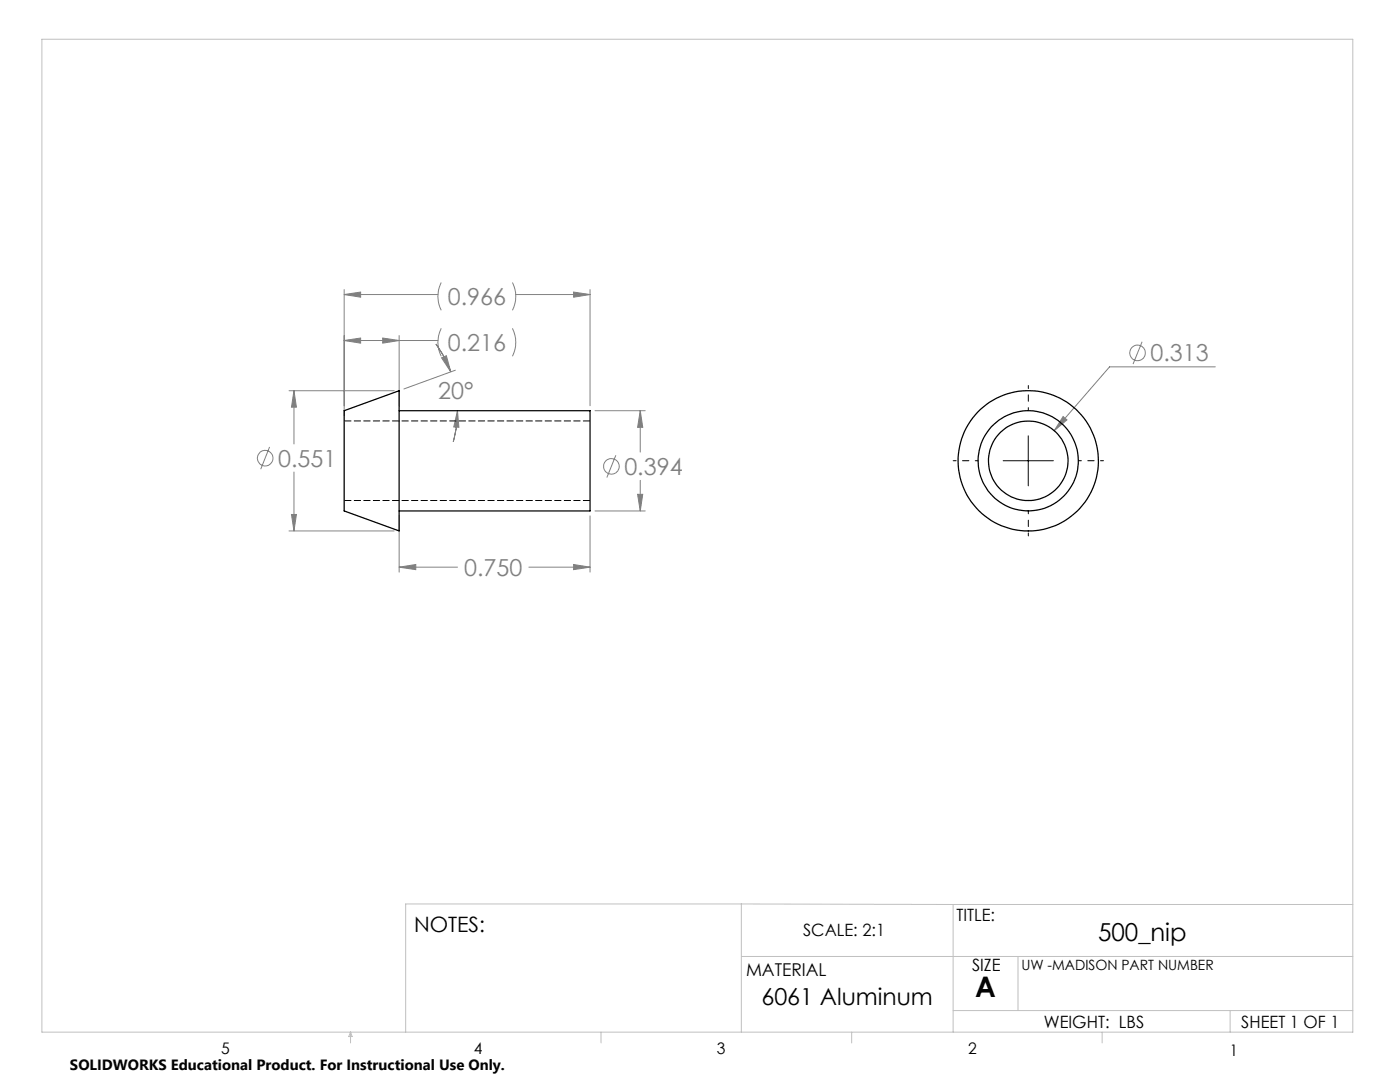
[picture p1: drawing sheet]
<svg xmlns="http://www.w3.org/2000/svg" width="279mm" height="216mm" viewBox="0 0 279 216" stroke-linecap="round" stroke-linejoin="round" font-family="sans-serif">
<g fill="none" stroke="#c0c0c0" stroke-width=".2">
<path d="M8.4 7.8h261.6v198.2h-261.6zM148 180.4v25.6M148 180.4h-67v25.6M148 190.9h122M148 180.4l42.2 .1M190.2 180.5v25.5M190.2 180.5h79.8M203.2 190.9v10.7M70 206v2.1M70 206l.3 .8h-.7zM119.9 206v2.1M170 206v2.1"/>
<path d="M190.2 201.6h79.8M220 206v2.1M245.5 201.6v4.4"/>
</g>
<g fill="none" stroke="#808080" stroke-width=".2">
<path d="M68.7 58.8l3.3-.5v1zM68.7 57.8v25.2M68.7 58.8h18.7M88.1 56.4a6.1 6.1 0 0 0 0 5.5M102.3 56.4a6.1 6.1 0 0 1 0 5.5M102.9 58.8h14.9M114.5 58.3l3.3 .5-3.3 .5zM117.8 57.8v23.2M57.7 78h21M58.7 78l.5 3.2h-1zM58.7 78v10.6M68.7 67.9l3.3-.4v1z"/>
<path d="M68.7 67.9h18.7M76.4 67.5l3.3 .4-3.3 .6zM79.7 67v14M87 68.7a22 22 0 0 1 3 5.5M88.1 65.5a6.1 6.1 0 0 0 0 5.6M88.1 71.4l1-.4 .9 3.2zM90.9 73.9l-10.3 3.7M102.3 65.5a6.1 6.1 0 0 1 0 5.6M227.9 68.2l-1.8 4.4M242.5 73.2h-21.1l-11 12.7M53.8 89.2l-1.8 4.4M58.7 94.2v11.7"/>
<path d="M91.3 82l.3 3.3-1-.1zM91.3 82a24.1 24.1 0 0 1-.8 6.2M118.7 82h10.1M122.9 90.8l-1.8 4.5M127.2 98.6h1.1l-.5 3.4zM127.8 82l.5 3.3h-1.1zM127.8 82v8.2M127.8 95.8v6.2M212.2 83.1l.7 .7-2.5 2.1zM57.7 105.9h21M58.2 102.7h1l-.5 3.2zM79.7 113.2l3.3-.6v1.1z"/>
<path d="M79.7 102.9v11.3M79.7 113.2h11.6M105.6 113.2h12.2M114.5 112.6l3.3 .6-3.3 .5zM117.8 102.9v11.3M118.7 102h10.1"/>
<circle cx="227" cy="70.4" r="1.56"/>
<circle cx="52.9" cy="91.4" r="1.56"/>
<circle cx="122" cy="93.1" r="1.55"/>
</g>
<path d="M195.2 91.9h-5M205.2 81.9v-5M215.2 91.9h5M205.2 101.9v5" fill="none" stroke="#000" stroke-width=".2" stroke-dasharray="15.2 1.3 1.3 1.3" stroke-dashoffset="14.6"/>
<path d="M200.2 91.9h10M205.2 87v9.9" fill="none" stroke="#000" stroke-width=".2"/>
<path d="M212.2 83.1l-1.8 2.8 2.5-2.1zM58.2 102.7h1l-.5 3.2zM58.7 78l.5 3.2h-1zM127.2 98.6h1.1l-.5 3.4zM127.8 82l.5 3.3h-1.1zM79.7 113.2l3.3-.6v1.1zM114.5 112.6l3.3 .6-3.3 .5zM68.7 58.8l3.3-.5v1zM114.5 58.3l3.3 .5-3.3 .5zM68.7 67.9l3.3-.4v1zM76.4 67.5l3.3 .4-3.3 .6zM91.3 82l.3 3.3-1-.1zM88.1 71.4l1-.4 .9 3.2z" fill="#808080"/>
<g fill="none" stroke="#000" stroke-width=".25">
<path d="M68.7 82l11-4v27.9l-11-3.9zM79.7 82h38.1v20h-38.1"/>
<circle cx="205.2" cy="91.9" r="7.9"/>
<circle cx="205.2" cy="92" r="10"/>
<circle cx="205.2" cy="91.9" r="14"/>
</g>
<path d="M68.7 99.9h49.1M117.8 84h-49.1" fill="none" stroke="#000" stroke-width=".2" stroke-dasharray="1.3 .6" stroke-dashoffset="-.1"/>
<text font-size="5.6" x="194.6" y="199">A</text>
<text font-size="4.9" x="219.1" y="187.8">500_nip</text>
<g font-size="4.7" fill="#808080">
<text x="89.4" y="60.9">0.966</text>
<text x="89.4" y="70.1">0.216</text>
<text x="229.6" y="72.1">0.313</text>
<text x="87.4" y="79.7">20°</text>
<text x="55.5" y="93.1">0.551</text>
<text x="124.6" y="94.7">0.394</text>
<text x="92.6" y="114.9">0.750</text>
</g>
<text font-size="4.7" x="152" y="200.6">6061 Aluminum</text>
<text font-size="4.2" x="82.6" y="185.9">NOTES:</text>
<text font-size="3.5" x="148.9" y="194.7">MATERIAL</text>
<g font-size="3.4">
<text x="190.9" y="183.8">TITLE:</text>
<text x="160.3" y="186.8">SCALE: 2:1</text>
<text x="194" y="193.8">SIZE</text>
<text x="208.3" y="205.1">WEIGHT: LBS</text>
<text x="247.7" y="205.1">SHEET 1 OF 1</text>
</g>
<g font-size="3.2">
<text x="44.2" y="210.4">5</text>
<text x="94.6" y="210.3">4</text>
<text x="143.1" y="210.4">3</text>
<text x="193.2" y="210.3">2</text>
<text x="245.4" y="210.6">1</text>
</g>
<text font-size="3" x="14" y="213.5">SOLIDWORKS Educational Product. For Instructional Use Only.</text>
<text font-size="2.8" x="203.8" y="193.5">UW -MADISON PART NUMBER</text>
</svg>
